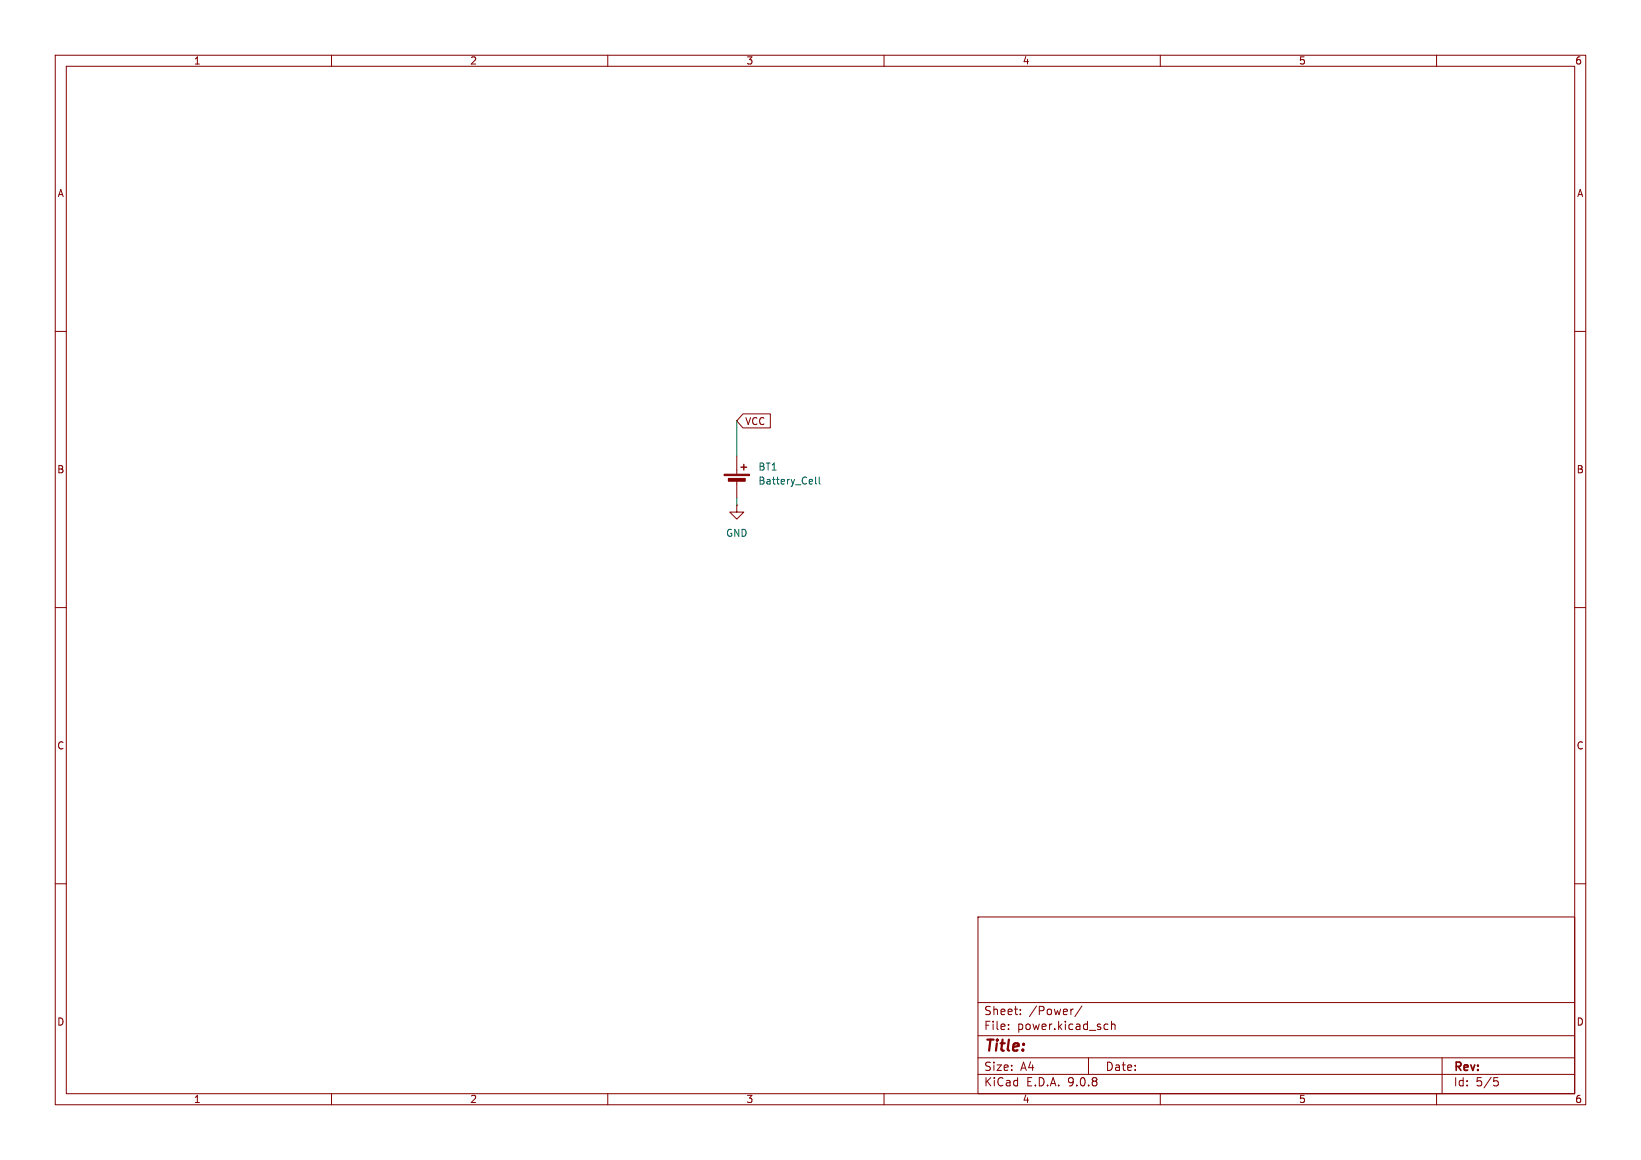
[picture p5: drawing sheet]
<svg xmlns="http://www.w3.org/2000/svg" width="297mm" height="210mm" viewBox="0 0 297 210" stroke-linecap="round" stroke-linejoin="round" font-family="sans-serif">
<g fill="none" stroke="#840000" stroke-width=".18">
<path d="M10 10h277v190h-277zM12 12h273v186h-273zM60 10v2M110 10v2M160 10v2M210 10v2M260 10v2M10 60h2M134.5 74.9h4.9v2.6h-4.9l-1.2-1.3zM285 60h2M133.3 91.4v1.3h1.3l-1.3 1.3-1.2-1.3h1.2M133.3 91.4h.1"/>
<path d="M133.3 82.6v3.3M133.3 86.9v3.3M10 110h2M285 110h2M10 160h2M177 166h108v32h-108zM285 160h2M60 198v2M110 198v2M160 198v2M177 194.5h108M177 191.5h108"/>
<path d="M177 187.5h108M177 181.5h108M182.5 186.3v.1M182.5 185.5v.1M184.7 183.6v.1M184.7 182.8v.1M194.2 182.7l-.2 .1M195.8 182.1l-1.3 2M197 191.5v3M200.1 185.4l.4 .1M200.5 186.3l-.4 .1M201.2 185.5l.2-.1 .3 .1 .1 .9"/>
<path d="M201.2 184.9v1.5M210 198v2M260 198v2M261 191.5v6.5M270.4 195.1h.7M270.5 195.7h.4l.3 .3-.2 .5-.5 .1"/>
</g>
<g fill="#840000" stroke="#840000" stroke-width=".18">
<path d="M131.1 85.9h4.5v.2h-4.5z"/>
<path d="M131.8 86.6h3.1v.5h-3.1z"/>
</g>
<path d="M134.1 84.6h1M134.6 84.1v1" fill="none" stroke="#840000" stroke-width=".25"/>
<path d="M147.6 86.4v1.1l.2 .1M148.3 86.4v1.1l.2 .1" fill="none" stroke="#006464" stroke-width=".18"/>
<path d="M133.3 76.2v6.4M133.3 90.2v1.2" fill="none" stroke="#009600" stroke-width=".18"/>
<text font-size="2.8" fill="#840000" x="178" y="190.9">Title:</text>
<g font-size="2.1" fill="#840000">
<text x="178" y="184">Sheet:</text>
<text x="186.2" y="184">/Power/</text>
<text x="178" y="186.7">File:</text>
<text x="184.1" y="186.7">power.kicad_sch</text>
<text x="178" y="196.9">KiCad</text>
<text x="178" y="194.1">Size:</text>
<text x="184.7" y="194.1">A4</text>
<text x="185.7" y="196.9">E.D.A.</text>
<text x="193.3" y="196.9">9.0.8</text>
<text x="200" y="194.1">Date:</text>
<text x="263" y="194.3">Rev:</text>
<text x="263" y="196.9">Id:</text>
<text x="267.1" y="196.9">5/5</text>
</g>
<g font-size="1.8" fill="#840000">
<text x="35" y="11.9">1</text>
<text x="85" y="11.9">2</text>
<text x="135" y="11.9">3</text>
<text x="185" y="11.9">4</text>
<text x="235" y="11.9">5</text>
<text x="285" y="11.9">6</text>
<text x="10.3" y="35.9">A</text>
<text x="285.3" y="35.9">A</text>
<text x="134.8" y="77.2">VCC</text>
<text x="10.3" y="85.9">B</text>
<text x="285.3" y="85.9">B</text>
<text x="10.3" y="135.9">C</text>
<text x="285.3" y="135.9">C</text>
<text x="10.3" y="185.9">D</text>
<text x="285.3" y="185.9">D</text>
<text x="35" y="199.9">1</text>
<text x="85" y="199.9">2</text>
<text x="135" y="199.9">3</text>
<text x="185" y="199.9">4</text>
<text x="235" y="199.9">5</text>
<text x="285" y="199.9">6</text>
</g>
<g font-size="1.8" fill="#006464">
<text x="137.2" y="85.4">BT1</text>
<text x="137.2" y="87.9">Battery_Cell</text>
<text x="131.3" y="97.4">GND</text>
</g>
</svg>
